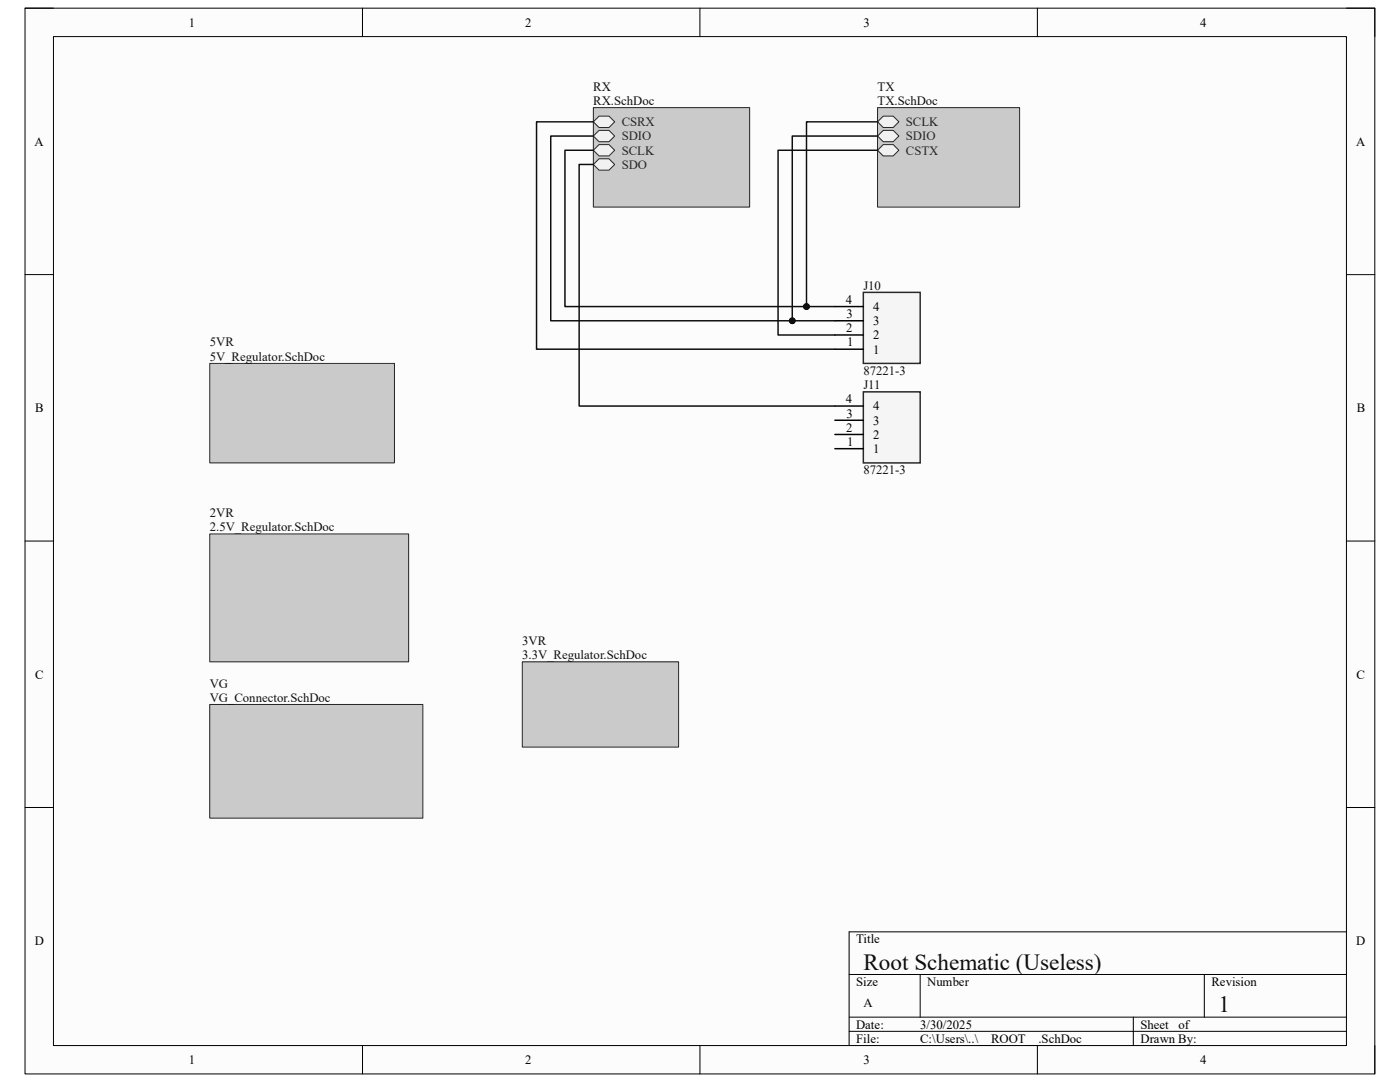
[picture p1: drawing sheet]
<svg xmlns="http://www.w3.org/2000/svg" width="279mm" height="216mm" viewBox="0 0 279 216" stroke-linecap="round" stroke-linejoin="round" font-family="sans-serif">
<path d="M5 1.6h269.4v212.7h-269.4z" fill-rule="evenodd" fill="#fcfcfc"/>
<path d="M5 1.6h269.4v212.7h-269.4z" fill="none" stroke="#000" stroke-width=".2"/>
<path d="M10.7 7.3h258v201.3h-258z" fill-rule="evenodd" fill="#fcfcfc"/>
<g fill="none" stroke="#000" stroke-width=".2">
<path d="M5 1.6h5.7M10.7 7.3h258v201.3h-258zM72.3 1.6v5.7M139.7 1.6v5.7M207 1.6v5.7M268.7 1.6h5.7v5.7M5 54.8h5.7M268.7 54.8h5.7M5 108h5.7M268.7 108h5.7M5 161.1h5.7M268.7 161.1h5.7"/>
<path d="M169.5 194.4h99.2M183.6 194.4v8.6M240.3 194.4v8.6M268.7 185.9h-99.2v22.7M72.3 208.6v5.7M139.7 208.6v5.7M169.5 203h99.2M169.5 205.8h99.2M207 208.6v5.7M226.2 203v5.6M274.4 208.6v5.7"/>
</g>
<path d="M118.4 21.5h31.2v19.8h-31.2z" fill-rule="evenodd" fill="#cacaca"/>
<path d="M118.4 21.5h31.2v19.8h-31.2z" fill="none" stroke="#262626" stroke-width=".2"/>
<path d="M118.4 24.3l1.2-1.1h1.9l1.2 1.1-1.2 1.1h-1.9z" fill-rule="evenodd" fill="#f0f0f0"/>
<path d="M118.4 24.3l1.2-1.1h1.9l1.2 1.1-1.2 1.1h-1.9z" fill="none" stroke="#262626" stroke-width=".2"/>
<path d="M118.4 27.1l1.2-1.1h1.9l1.2 1.1-1.2 1.2h-1.9z" fill-rule="evenodd" fill="#f0f0f0"/>
<path d="M118.4 27.1l1.2-1.1h1.9l1.2 1.1-1.2 1.2h-1.9z" fill="none" stroke="#262626" stroke-width=".2"/>
<path d="M118.4 30l1.2-1.1h1.9l1.2 1.1-1.2 1.1h-1.9z" fill-rule="evenodd" fill="#f0f0f0"/>
<path d="M118.4 30l1.2-1.1h1.9l1.2 1.1-1.2 1.1h-1.9z" fill="none" stroke="#262626" stroke-width=".2"/>
<path d="M119.6 31.7h1.9l1.2 1.1-1.2 1.2h-1.9l-1.2-1.2z" fill-rule="evenodd" fill="#f0f0f0"/>
<path d="M119.6 31.7h1.9l1.2 1.1-1.2 1.2h-1.9l-1.2-1.2z" fill="none" stroke="#262626" stroke-width=".2"/>
<path d="M175.1 21.5h28.4v19.8h-28.4z" fill-rule="evenodd" fill="#cacaca"/>
<path d="M175.1 21.5h28.4v19.8h-28.4z" fill="none" stroke="#262626" stroke-width=".2"/>
<path d="M175.1 24.3l1.2-1.1h2l1.1 1.1-1.1 1.1h-2z" fill-rule="evenodd" fill="#f0f0f0"/>
<path d="M175.1 24.3l1.2-1.1h2l1.1 1.1-1.1 1.1h-2z" fill="none" stroke="#262626" stroke-width=".2"/>
<path d="M175.1 27.1l1.2-1.1h2l1.1 1.1-1.1 1.2h-2z" fill-rule="evenodd" fill="#f0f0f0"/>
<path d="M175.1 27.1l1.2-1.1h2l1.1 1.1-1.1 1.2h-2z" fill="none" stroke="#262626" stroke-width=".2"/>
<path d="M175.1 30l1.2-1.1h2l1.1 1.1-1.1 1.1h-2z" fill-rule="evenodd" fill="#f0f0f0"/>
<path d="M175.1 30l1.2-1.1h2l1.1 1.1-1.1 1.1h-2z" fill="none" stroke="#262626" stroke-width=".2"/>
<path d="M41.9 72.5h36.8v19.9h-36.8z" fill-rule="evenodd" fill="#cacaca"/>
<path d="M41.9 72.5h36.8v19.9h-36.8z" fill="none" stroke="#262626" stroke-width=".2"/>
<path d="M41.9 106.5h39.7v25.6h-39.7z" fill-rule="evenodd" fill="#cacaca"/>
<path d="M41.9 106.5h39.7v25.6h-39.7z" fill="none" stroke="#262626" stroke-width=".2"/>
<path d="M104.2 132.1h31.2v17h-31.2z" fill-rule="evenodd" fill="#cacaca"/>
<path d="M104.2 132.1h31.2v17h-31.2z" fill="none" stroke="#262626" stroke-width=".2"/>
<path d="M41.9 140.6h42.5v22.7h-42.5z" fill-rule="evenodd" fill="#cacaca"/>
<path d="M41.9 140.6h42.5v22.7h-42.5z" fill="none" stroke="#262626" stroke-width=".2"/>
<path d="M172.3 58.3h11.3v14.2h-11.3z" fill-rule="evenodd" fill="#f5f5f5"/>
<path d="M172.3 58.3h11.3v14.2h-11.3z" fill="none" stroke="#262626" stroke-width=".3"/>
<path d="M166.6 69.7h5.7M166.6 66.8h5.7M166.6 64h5.7M166.6 61.2h5.7" fill="none" stroke="#000" stroke-width=".3"/>
<path d="M175.1 24.3h-14.1v36.9h5.6" fill="none" stroke="#0e0e0e" stroke-width=".3"/>
<circle cx="161" cy="61.2" r=".57" fill="#0e0e0e"/>
<circle cx="161" cy="61.2" r=".57" fill="none" stroke="#0e0e0e" stroke-width=".2"/>
<path d="M175.1 27.1h-17v36.9h8.5" fill="none" stroke="#0e0e0e" stroke-width=".3"/>
<circle cx="158.1" cy="64" r=".57" fill="#0e0e0e"/>
<circle cx="158.1" cy="64" r=".57" fill="none" stroke="#0e0e0e" stroke-width=".2"/>
<path d="M118.4 30h-5.7v31.2h48.3M175.1 30h-19.8v36.8h11.3" fill="none" stroke="#0e0e0e" stroke-width=".3"/>
<circle cx="161" cy="61.2" r=".57" fill="#0e0e0e"/>
<circle cx="161" cy="61.2" r=".57" fill="none" stroke="#0e0e0e" stroke-width=".2"/>
<path d="M118.4 27.1h-8.5v36.9h48.2" fill="none" stroke="#0e0e0e" stroke-width=".3"/>
<circle cx="158.1" cy="64" r=".57" fill="#0e0e0e"/>
<circle cx="158.1" cy="64" r=".57" fill="none" stroke="#0e0e0e" stroke-width=".2"/>
<path d="M118.4 24.3h-11.3v45.4h59.5" fill="none" stroke="#0e0e0e" stroke-width=".3"/>
<path d="M172.3 78.2h11.3v14.2h-11.3z" fill-rule="evenodd" fill="#f5f5f5"/>
<path d="M172.3 78.2h11.3v14.2h-11.3z" fill="none" stroke="#262626" stroke-width=".3"/>
<path d="M166.6 89.5h5.7M166.6 86.7h5.7M166.6 83.9h5.7M166.6 81h5.7" fill="none" stroke="#000" stroke-width=".3"/>
<path d="M118.4 32.8h-2.8v48.2h51" fill="none" stroke="#0e0e0e" stroke-width=".3"/>
<g font-size="4.6" fill="#0e0e0e">
<text x="172.3" y="193.5">Root Schematic (Useless)</text>
<text x="243.2" y="202">1</text>
</g>
<g font-size="2.5">
<text x="37.7" y="5.3">1</text>
<text x="104.8" y="5.3">2</text>
<text x="172.3" y="5.3">3</text>
<text x="239.5" y="5.3">4</text>
<text x="6.9" y="29.1">A</text>
<text x="270.6" y="29.1">A</text>
<text x="168.8" y="60.6">4</text>
<text x="169" y="63.5">3</text>
<text x="174.3" y="64.9">3</text>
<text x="174.3" y="62.1">4</text>
<text x="168.9" y="66.3">2</text>
<text x="169" y="69.1">1</text>
<text x="174.3" y="70.6">1</text>
<text x="174.3" y="67.7">2</text>
<text x="7" y="82.3">B</text>
<text x="168.8" y="80.5">4</text>
<text x="169" y="83.3">3</text>
<text x="174.3" y="81.9">4</text>
<text x="270.8" y="82.3">B</text>
<text x="168.9" y="86.1">2</text>
<text x="169" y="89">1</text>
<text x="174.3" y="87.5">2</text>
<text x="174.3" y="84.7">3</text>
<text x="174.3" y="90.4">1</text>
<text x="7" y="135.4">C</text>
<text x="270.7" y="135.4">C</text>
<text x="6.9" y="188.6">D</text>
<text x="170.9" y="188.2">Title</text>
<text x="270.7" y="188.6">D</text>
<text x="170.9" y="196.7">Size</text>
<text x="185" y="196.7">Number</text>
<text x="241.8" y="196.7">Revision</text>
<text x="172.3" y="201">A</text>
<text x="170.9" y="205.2">Date:</text>
<text x="170.9" y="208.1">File:</text>
<text x="183.6" y="205.2">3/30/2025</text>
<text x="183.7" y="208.1">C:\Users\..\__ROOT__.SchDoc</text>
<text x="227.6" y="205.2">Sheet</text>
<text x="227.6" y="208.1">Drawn By:</text>
<text x="235.2" y="205.2">of</text>
<text x="37.7" y="212.3">1</text>
<text x="104.8" y="212.3">2</text>
<text x="172.3" y="212.3">3</text>
<text x="239.5" y="212.3">4</text>
</g>
<g font-size="2.5" fill="#0e0e0e">
<text x="118.4" y="18.1">RX</text>
<text x="118.4" y="20.9">RX.SchDoc</text>
<text x="175.1" y="18.1">TX</text>
<text x="175.1" y="20.9">TX.SchDoc</text>
<text x="172.3" y="57.8">J10</text>
<text x="41.9" y="69.1">5VR</text>
<text x="41.9" y="72">5V_Regulator.SchDoc</text>
<text x="172.3" y="74.8">87221-3</text>
<text x="172.3" y="77.6">J11</text>
<text x="172.3" y="94.7">87221-3</text>
<text x="41.9" y="103.2">2VR</text>
<text x="41.9" y="106">2.5V_Regulator.SchDoc</text>
<text x="104.2" y="128.7">3VR</text>
<text x="104.2" y="131.5">3.3V_Regulator.SchDoc</text>
<text x="41.9" y="137.2">VG</text>
<text x="41.9" y="140">VG_Connector.SchDoc</text>
</g>
<g font-size="2.5" fill="#262626">
<text x="124.1" y="25.2">CSRX</text>
<text x="124.1" y="28">SDIO</text>
<text x="180.8" y="25.2">SCLK</text>
<text x="180.8" y="28">SDIO</text>
<text x="124.1" y="30.9">SCLK</text>
<text x="124.1" y="33.7">SDO</text>
<text x="180.8" y="30.9">CSTX</text>
</g>
</svg>
